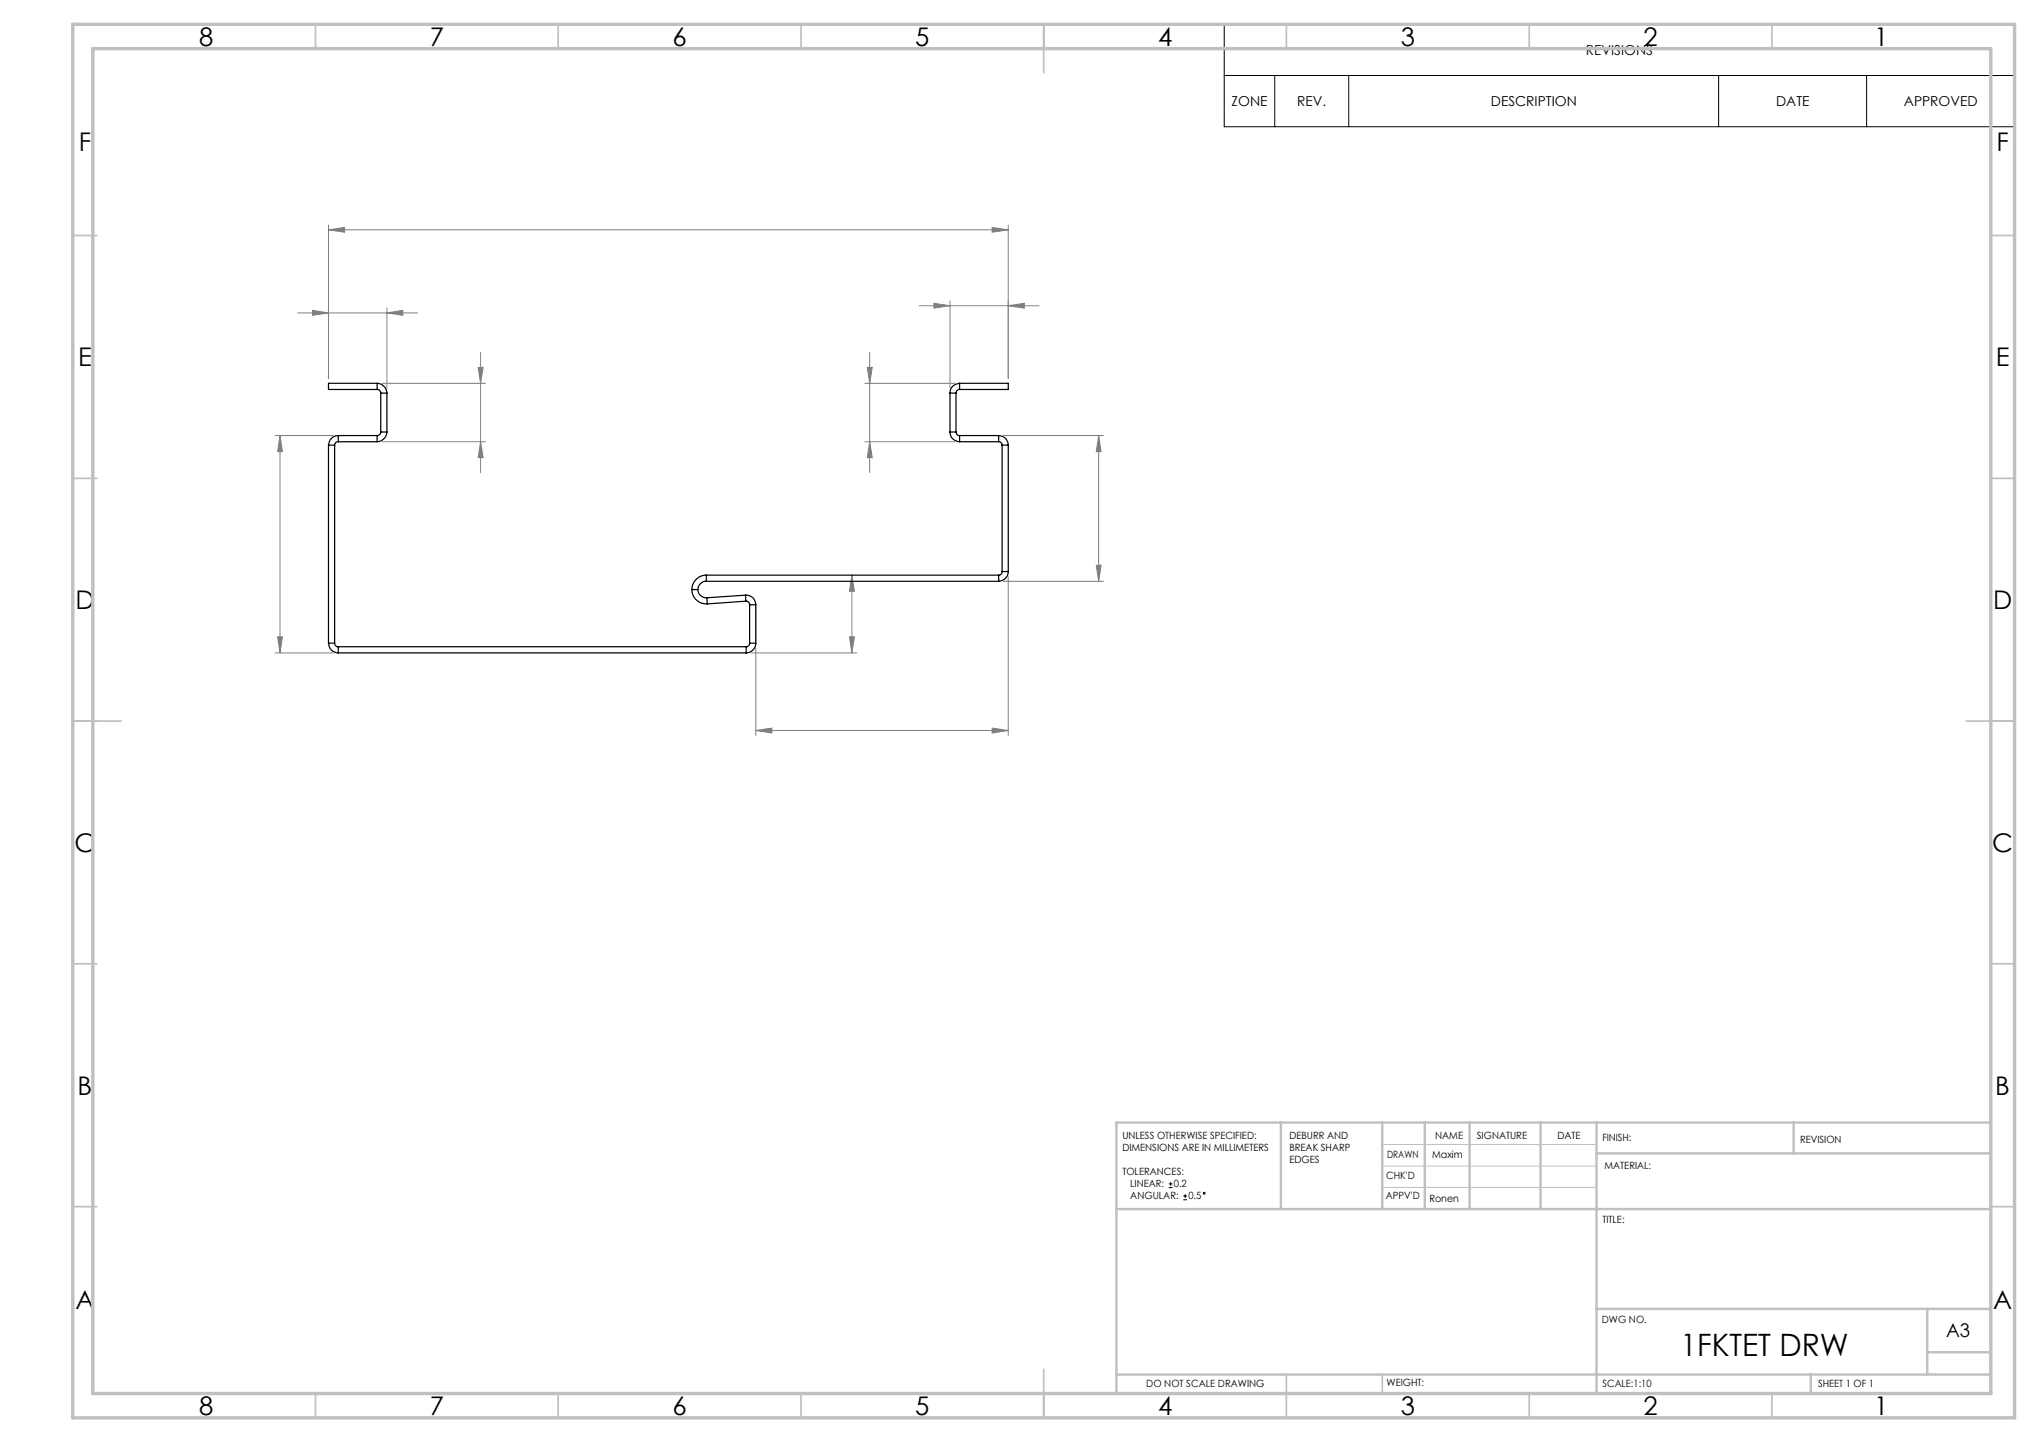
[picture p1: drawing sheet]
<svg xmlns="http://www.w3.org/2000/svg" width="420mm" height="297mm" viewBox="0 0 420 297" stroke-linecap="round" stroke-linejoin="round" font-family="sans-serif">
<g fill="none" stroke="#000" stroke-width=".21">
<path d="M252.2 5h162.8v21.1h-162.8zM252.2 15.6h162.8M262.6 15.6v10.5M277.8 15.6v10.5M354 15.6v10.5M384.5 15.6v10.5M240.7 244.6h.8M240.7 243.8h.8M241.1 243.4v.8M243.7 247.1h.8M243.7 246.3h.8M244.1 246v.7"/>
<circle cx="248.1" cy="245.8" r=".19"/>
</g>
<g fill="none" stroke="#808080" stroke-width=".21">
<path d="M67.7 47.3l3.3-.5v1zM67.7 46.4v31.6M67.7 47.3h140M204.4 46.8l3.3 .5-3.3 .5zM207.7 46.4v31.6M61.3 64.4h24.7M64.4 63.9l3.3 .5-3.3 .5zM78.7 78.9h21.3M79.7 64.4l3.3-.5v1zM79.7 63.4v16.5M98.5 75.7h1l-.5 3.2zM99 72.6v24.7"/>
<path d="M178.2 78.9h18.5M178.6 75.7h1.1l-.6 3.2zM179.1 72.6v24.7M189.3 63h24.7M192.4 62.5l3.3 .5-3.3 .5zM195.7 62v17.9M207.7 63l3.3-.5v1zM56.7 89.7h12M57.7 89.7l.5 3.3h-1zM57.7 89.7v44.8M78.7 91h21.3M99 91l.5 3.3h-1z"/>
<path d="M178.2 91h18.5M179.1 91l.6 3.3h-1.1zM206.7 89.7h20.6M226.3 89.7l.5 3.3h-1zM226.3 89.7v30M175.5 118.5l.5 3.3h-1zM175.5 118.5v16M206.7 119.7h20.6M207.7 118.7v32.8M225.8 116.4h1l-.5 3.3zM56.7 134.5h12M57.2 131.2h1l-.5 3.3z"/>
<path d="M154.7 134.5h21.8M155.7 133.5v18M175 131.2h1l-.5 3.3zM155.7 150.5l3.3-.5v1zM155.7 150.5h52M204.4 150l3.3 .5-3.3 .5z"/>
</g>
<path d="M284.7 235.7h44.2M284.7 240.2h44.2M284.7 244.6h44.2" fill="none" stroke="#c0c0c0" stroke-width=".21"/>
<g fill="none" stroke="#c0c0c0" stroke-width=".35">
<path d="M65 5v5M115 5v5M165 5v5M215 5v10M265 5v5M315 5v5M365 5v5M15 48.5h5M410 48.5h5M15 98.5h5M410 98.5h5M15 148.5h10"/>
<path d="M405 148.5h10M15 198.5h5M410 198.5h5M15 248.5h5M410 248.5h5M65 287v5M115 287v5M165 287v5M215 282v10M265 283.1v8.9M284.7 283.1v3.9M315 287v5"/>
<path d="M365 287v5"/>
</g>
<g fill="none" stroke="#c0c0c0" stroke-width=".5">
<path d="M263.8 231.2v17.8M284.7 231.2v17.8M293.5 231.2v17.6M302.7 231.2v17.8M317.3 231.2v17.8M328.9 237.6h81.2M328.9 231.2v55.8M369.5 231.2v6.4M410.1 231.2h-180.1v55.8M230 249h180M328.9 269.6h81.2M397 269.6v13.5"/>
<path d="M397 278.5h13.1M230 283.1h180.1M373 283.1v3.9"/>
</g>
<path d="M15 5h400v287h-400zM19.1 10h391v277h-391z" fill="none" stroke="#c0c0c0" stroke-width=".7"/>
<g fill="#808080">
<path d="M155.7 150.5l3.3-.5v1zM204.4 150l3.3 .5-3.3 .5z"/>
<path d="M67.7 47.3l3.3-.5v1zM204.4 46.8l3.3 .5-3.3 .5z"/>
<path d="M79.7 64.4l3.3-.5v1zM64.4 63.9l3.3 .5-3.3 .5zM207.7 63l3.3-.5v1zM192.4 62.5l3.3 .5-3.3 .5z"/>
<path d="M57.2 131.2h1l-.5 3.3zM57.7 89.7l.5 3.3h-1zM175 131.2h1l-.5 3.3zM175.5 118.5l.5 3.3h-1z"/>
<path d="M99 91l.5 3.3h-1zM98.5 75.7h1l-.5 3.2z"/>
<path d="M226.3 89.7l.5 3.3h-1zM225.8 116.4h1l-.5 3.3z"/>
<path d="M178.6 75.7h1.1l-.6 3.2zM179.1 91l.6 3.3h-1.1z"/>
</g>
<g fill="none" stroke="#000" stroke-width=".25">
<path d="M77.7 78.9a2.1 2.1 0 0 1 2 2.1M77.7 78.9h-10v1.3h10M77.7 78.9v1.3M197.7 78.9a1.99 1.99 0 0 0-2 2.1M197.7 78.9v1.3M197.7 78.9h10v1.3h-10M67.7 91.7v40.8M67.7 91.7h1.2M68.9 91.7v40.8M69.7 91a.66 .66 0 0 0-.8 .7M69.7 89.7a2.05 2.05 0 0 0-2 2M69.7 91h8"/>
<path d="M69.7 89.7h8M69.7 89.7v1.3M77.7 80.2a.72 .72 0 0 1 .7 .8M77.7 89.7v1.3M78.4 89a.72 .72 0 0 1-.7 .7M78.4 81h1.3M78.4 89h1.3M78.4 81v8M79.7 89a2.1 2.1 0 0 1-2 2M79.7 81v8M195.7 89a1.99 1.99 0 0 0 2 2M195.7 81h1.2"/>
<path d="M195.7 89h1.2M195.7 81v8M196.9 89a.72 .72 0 0 0 .8 .7M196.9 81v8M197.7 80.2a.72 .72 0 0 0-.8 .8M197.7 89.7v1.3M197.7 91h8M197.7 89.7h8M205.7 89.7a1.97 1.97 0 0 1 2 2M205.7 91a.72 .72 0 0 1 .7 .7M205.7 89.7v1.3M206.4 91.7h1.3"/>
<path d="M206.4 91.7v26M207.7 91.7v26M145.5 118.5a2.99 2.99 0 0 0-3 2.9M145.5 119.7a1.73 1.73 0 0 0-1.7 1.7M145.5 118.5v1.2M145.5 118.5h60.2M145.5 119.7h60.2M205.7 118.5v1.2M206.4 117.7a.72 .72 0 0 1-.7 .8M206.4 117.7h1.3M207.7 117.7a2.05 2.05 0 0 1-2 2M67.7 132.5a2.05 2.05 0 0 0 2 2"/>
<path d="M67.7 132.5h1.2M68.9 132.5a.72 .72 0 0 0 .8 .7M69.7 133.2v1.3M69.7 133.2h84M69.7 134.5h84M142.5 121.4h1.3M142.5 121.4a2.95 2.95 0 0 0 3.2 3M143.8 121.4a1.75 1.75 0 0 0 1.8 1.7M145.6 123.1l.1 1.3M153.6 122.6a1.95 1.95 0 0 1 2.1 2M153.6 122.6v1.2M153.6 122.6l-8 .5"/>
<path d="M153.6 123.8a.71 .71 0 0 1 .8 .8M153.6 123.8l-7.9 .6M153.7 133.2v1.3M154.4 132.5a.72 .72 0 0 1-.7 .7M154.4 132.5h1.3M154.4 124.6h1.3M154.4 124.6v7.9M155.7 132.5a2.05 2.05 0 0 1-2 2M155.7 124.6v7.9"/>
</g>
<text font-size="6.3" x="346.2" y="279.3">1FKTET DRW</text>
<g font-size="5.3">
<text x="41" y="9.4">8</text>
<text x="88.5" y="9.4">7</text>
<text x="138.5" y="9.4">6</text>
<text x="188.5" y="9.4">5</text>
<text x="238.5" y="9.4">4</text>
<text x="288.5" y="9.4">3</text>
<text x="338.5" y="9.4">2</text>
<text x="386" y="9.4">1</text>
<text x="16.2" y="31.2">F</text>
<text x="411.2" y="31.2">F</text>
<text x="16.1" y="75.4">E</text>
<text x="411.1" y="75.4">E</text>
<text x="15.5" y="125.4">D</text>
<text x="410.5" y="125.4">D</text>
<text x="15.4" y="175.4">C</text>
<text x="410.4" y="175.4">C</text>
<text x="16" y="225.4">B</text>
<text x="411" y="225.4">B</text>
<text x="15.5" y="269.7">A</text>
<text x="410.5" y="269.7">A</text>
<text x="41" y="291.4">8</text>
<text x="88.5" y="291.4">7</text>
<text x="138.5" y="291.4">6</text>
<text x="188.5" y="291.4">5</text>
<text x="238.5" y="291.4">4</text>
<text x="288.5" y="291.4">3</text>
<text x="338.5" y="291.4">2</text>
<text x="386" y="291.4">1</text>
</g>
<text font-size="3.9" x="400.9" y="275.5">A3</text>
<g font-size="2.8">
<text x="326.7" y="11.3">REVISIONS</text>
<text x="253.7" y="21.8">ZONE</text>
<text x="267.2" y="21.8">REV.</text>
<text x="307.1" y="21.8">DESCRIPTION</text>
<text x="365.8" y="21.8">DATE</text>
<text x="392.2" y="21.8">APPROVED</text>
</g>
<g font-size="2.1">
<text x="231.2" y="234.6">UNLESS OTHERWISE SPECIFIED:</text>
<text x="231.2" y="237">DIMENSIONS ARE IN MILLIMETERS</text>
<text x="265.6" y="234.6">DEBURR AND</text>
<text x="265.6" y="237.1">BREAK SHARP</text>
<text x="265.6" y="239.6">EDGES</text>
<text x="285.7" y="238.4">DRAWN</text>
<text x="295" y="238.4">Maxim</text>
<text x="295.6" y="234.5">NAME</text>
<text x="304.2" y="234.5">SIGNATURE</text>
<text x="320.8" y="234.5">DATE</text>
<text x="330.1" y="235">FINISH:</text>
<text x="370.8" y="235.4">REVISION</text>
<text x="231.2" y="242">TOLERANCES:</text>
<text x="232.8" y="244.5">LINEAR:</text>
<text x="241.8" y="244.6">0.2</text>
<text x="285.5" y="242.8">CHK'D</text>
<text x="330.5" y="240.8">MATERIAL:</text>
<text x="232.8" y="247">ANGULAR:</text>
<text x="244.8" y="247.1">0.5</text>
<text x="285.5" y="247.1">APPV'D</text>
<text x="294.4" y="247.5">Ronen</text>
<text x="330.1" y="251.9">TITLE:</text>
<text x="330" y="272.5">DWG NO.</text>
<text x="236.1" y="285.6">DO NOT SCALE DRAWING</text>
<text x="285.6" y="285.5">WEIGHT:</text>
<text x="330.1" y="285.6">SCALE:1:10</text>
<text x="374.5" y="285.6">SHEET 1 OF 1</text>
</g>
</svg>
